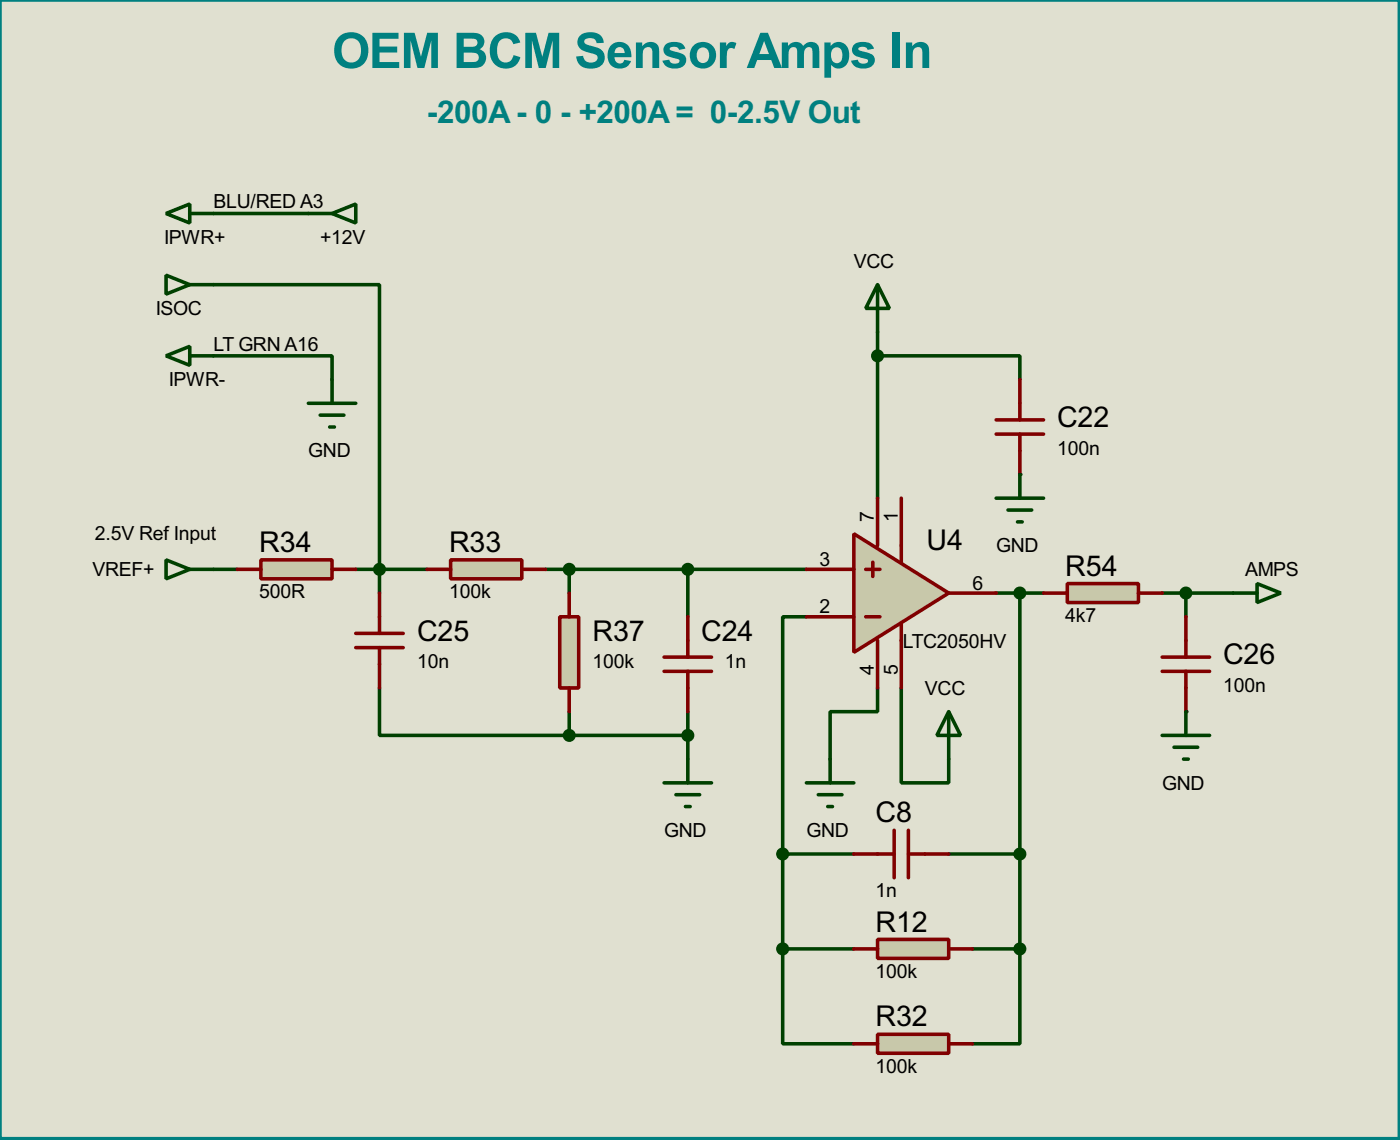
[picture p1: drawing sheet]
<svg xmlns="http://www.w3.org/2000/svg" width="150mm" height="122mm" viewBox="0 0 150 122" stroke-linecap="round" stroke-linejoin="round" font-family="sans-serif">
<path d="M0 0h149.9v122h-149.9z" fill="#e0e0d0"/>
<path d="M22.9 38.1h12.7v2.5M22.9 22.9h10.1M22.9 61h2.5M86.4 66h-2.6v25.4M94 73.7v2.5h-5.1v5.1M83.8 91.4v10.2M83.8 91.4h7.6M101.6 91.4h7.6v10.2M83.8 101.6v10.2h7.6M83.8 101.6h7.6M104.1 101.6h5.1M109.2 101.6v10.2h-5.1" fill="none" stroke="#004000" stroke-width=".38"/>
<circle cx="109.2" cy="50.8" r=".19" fill="#004000"/>
<g fill="none" stroke="#004000" stroke-width=".38">
<path d="M22.9 30.5h17.7v33M94 38.1h15.2v2.5M94 35.6v17.7M38.1 61h7.6M40.6 73.7v5h20.4M58.4 61h28M61 61v2.5M61 76.2v2.5M61 78.7h12.7M73.7 61v5M73.7 76.2v5.1M96.5 73.7v10.1h5.1v-2.5"/>
<path d="M106.7 63.5h5.1M109.2 63.5v27.9M124.5 63.5h7.6M127 63.5v2.5"/>
</g>
<circle cx="127" cy="76.2" r=".19" fill="#004000"/>
<path d="M33 22.9h2.6M35.6 22.9l2.5-1.1v2.1zM132.1 63.5h2.5M134.6 62.5l2.6 1-2.6 1z" fill="none" stroke="#004000" stroke-width=".38"/>
<path d="M0 0h149.9v121.9h-149.9z" fill="none" stroke="#008080" stroke-width=".38"/>
<path d="M91.4 57.1l10.2 6.4-10.2 6.3z" fill="#c8c8aa" stroke="#800000" stroke-width=".38"/>
<path d="M94 53.3v5.1M96.5 53.3v6.9M86.4 66h5M86.4 61h5M92.7 66h1.5M92.7 61h1.5M93.5 60.2v1.5M94 68.6v5.1M96.5 66.8v6.9M101.6 63.5h5.1" fill="none" stroke="#800000" stroke-width=".38"/>
<path d="M71.1 83.8h5.1M72.4 85.1h2.5M73.4 86.4h.5M73.7 81.3v2.5" fill="none" stroke="#004000" stroke-width=".38"/>
<path d="M48.3 59.9h7.6v2.1h-7.6z" fill="#c8c8aa" stroke="#800000" stroke-width=".38"/>
<path d="M45.7 61h2.6M55.9 61h2.5" fill="none" stroke="#800000" stroke-width=".38"/>
<path d="M27.9 59.9h7.7v2.1h-7.7z" fill="#c8c8aa" stroke="#800000" stroke-width=".38"/>
<path d="M25.4 61h2.5M35.6 61h2.5" fill="none" stroke="#800000" stroke-width=".38"/>
<g fill="none" stroke="#004000" stroke-width=".38">
<path d="M17.8 22.9l2.5-1.1v2.1zM17.8 38.1l2.5-1v2zM17.8 29.5l2.5 1-2.5 1zM20.3 22.9h2.6M20.3 38.1h2.6M20.3 30.5h2.6M94 30.5l1.2 2.5h-2.5zM94 30.5v5.1M17.8 59.9l2.5 1.1-2.5 1zM33 43.2h5.1M34.3 44.4h2.5M35.3 45.7h.5"/>
<path d="M35.6 40.6v2.6M20.3 61h2.6M86.4 83.8h5M87.6 85.1h2.6M88.6 86.4h.6M88.9 81.3v2.5"/>
</g>
<path d="M94 100.6h7.6v2h-7.6z" fill="#c8c8aa" stroke="#800000" stroke-width=".38"/>
<path d="M91.4 101.6h2.6M101.6 101.6h2.5" fill="none" stroke="#800000" stroke-width=".38"/>
<path d="M94 110.7h7.6v2.1h-7.6z" fill="#c8c8aa" stroke="#800000" stroke-width=".38"/>
<g fill="none" stroke="#800000" stroke-width=".38">
<path d="M106.7 46.5h5.1M106.7 45h5.1M109.2 40.6v4.4M109.2 46.5v4.3M71.1 71.9h5.1M71.1 70.4h5.1M73.7 66v4.4M73.7 71.9v4.3M91.4 91.4h4.4M95.8 88.9v5.1M97.3 88.9v5.1M97.3 91.4h4.3"/>
<path d="M91.4 111.8h2.6M101.6 111.8h2.5"/>
</g>
<g fill="#004000" stroke="#004000" stroke-width=".38">
<circle cx="109.2" cy="101.6" r=".51"/>
<circle cx="83.8" cy="101.6" r=".51"/>
<circle cx="83.8" cy="91.4" r=".51"/>
<circle cx="109.2" cy="91.4" r=".51"/>
<circle cx="94" cy="38.1" r=".51"/>
<circle cx="73.7" cy="61" r=".51"/>
</g>
<path d="M106.7 53.3h5.1M107.9 54.6h2.6M109 55.9h.5M109.2 50.8v2.5" fill="none" stroke="#004000" stroke-width=".38"/>
<path d="M59.9 66h2.1v7.7h-2.1z" fill="#c8c8aa" stroke="#800000" stroke-width=".38"/>
<path d="M38.1 67.8h5.1M38.1 69.3h5.1M40.6 63.5v4.3M40.6 69.3v4.4M61 63.5v2.5M61 73.7v2.5" fill="none" stroke="#800000" stroke-width=".38"/>
<g fill="#004000" stroke="#004000" stroke-width=".38">
<circle cx="61" cy="61" r=".51"/>
<circle cx="73.7" cy="78.7" r=".51"/>
<circle cx="61" cy="78.7" r=".51"/>
<circle cx="40.6" cy="61" r=".51"/>
</g>
<path d="M101.6 76.2l1.3 2.5h-2.6zM101.6 76.2v5.1" fill="none" stroke="#004000" stroke-width=".38"/>
<path d="M114.3 62.5h7.6v2h-7.6z" fill="#c8c8aa" stroke="#800000" stroke-width=".38"/>
<path d="M111.8 63.5h2.5M121.9 63.5h2.6M124.5 71.9h5M124.5 70.4h5M127 66v4.4M127 71.9v4.3" fill="none" stroke="#800000" stroke-width=".38"/>
<g fill="#004000" stroke="#004000" stroke-width=".38">
<circle cx="109.2" cy="63.5" r=".51"/>
<circle cx="127" cy="63.5" r=".51"/>
</g>
<path d="M124.5 78.7h5M127 76.2v2.5M125.7 80h2.6M126.7 81.3h.6" fill="none" stroke="#004000" stroke-width=".38"/>
<text font-size="5.9" fill="#008080" x="35.6" y="7.3">OEM BCM Sensor Amps In</text>
<text font-size="3.8" fill="#008080" x="45.7" y="13.2">-200A- 0 - +200A= 0-2.5V Out</text>
<g font-size="3.4">
<text x="113.2" y="45.8">C22</text>
<text x="27.8" y="59.1">R34</text>
<text x="48.1" y="59.1">R33</text>
<text x="99.2" y="58.9">U4</text>
<text x="114.1" y="61.6">R54</text>
<text x="44.7" y="68.6">C25</text>
<text x="63.5" y="68.6">R37</text>
<text x="75.1" y="68.6">C24</text>
<text x="131" y="71.1">C26</text>
<text x="93.8" y="88.1">C8</text>
<text x="93.8" y="99.7">R12</text>
<text x="93.8" y="109.9">R32</text>
</g>
<g font-size="2.3">
<text x="22.9" y="22.3">BLU/RED A3</text>
<text x="17.6" y="26.1">IPWR+</text>
<text x="34.3" y="26.1">+12V</text>
<text x="91.4" y="28.7">VCC</text>
<text x="16.7" y="33.7">ISOC</text>
<text x="18.1" y="41.4">IPWR-</text>
<text x="22.9" y="37.5">LT GRN A16</text>
<text x="33" y="49">GND</text>
<text x="113.2" y="48.7">100n</text>
<text x="10.2" y="57.9">2.5V Ref Input</text>
<text x="93.6" y="55.9" transform="rotate(-90 93.6 55.9)">7</text>
<text x="96.1" y="55.9" transform="rotate(-90 96.1 55.9)">1</text>
<text x="106.7" y="59.1">GND</text>
<text x="9.9" y="61.7">VREF+</text>
<text x="27.8" y="64.1">500R</text>
<text x="48.1" y="64.1">100k</text>
<text x="87.8" y="60.6">3</text>
<text x="87.8" y="65.7">2</text>
<text x="104.1" y="63.1">6</text>
<text x="133.3" y="61.7">AMPS</text>
<text x="44.7" y="71.5">10n</text>
<text x="63.5" y="71.5">100k</text>
<text x="77.6" y="71.5">1n</text>
<text x="96.7" y="69.4">LTC2050HV</text>
<text x="114.1" y="66.6">4k7</text>
<text x="93.6" y="72.3" transform="rotate(-90 93.6 72.3)">4</text>
<text x="96.1" y="72.3" transform="rotate(-90 96.1 72.3)">5</text>
<text x="99.1" y="74.4">VCC</text>
<text x="131" y="74.1">100n</text>
<text x="71.1" y="89.6">GND</text>
<text x="86.4" y="89.6">GND</text>
<text x="124.5" y="84.5">GND</text>
<text x="93.8" y="96.1">1n</text>
<text x="93.8" y="104.7">100k</text>
<text x="93.8" y="114.9">100k</text>
</g>
</svg>
